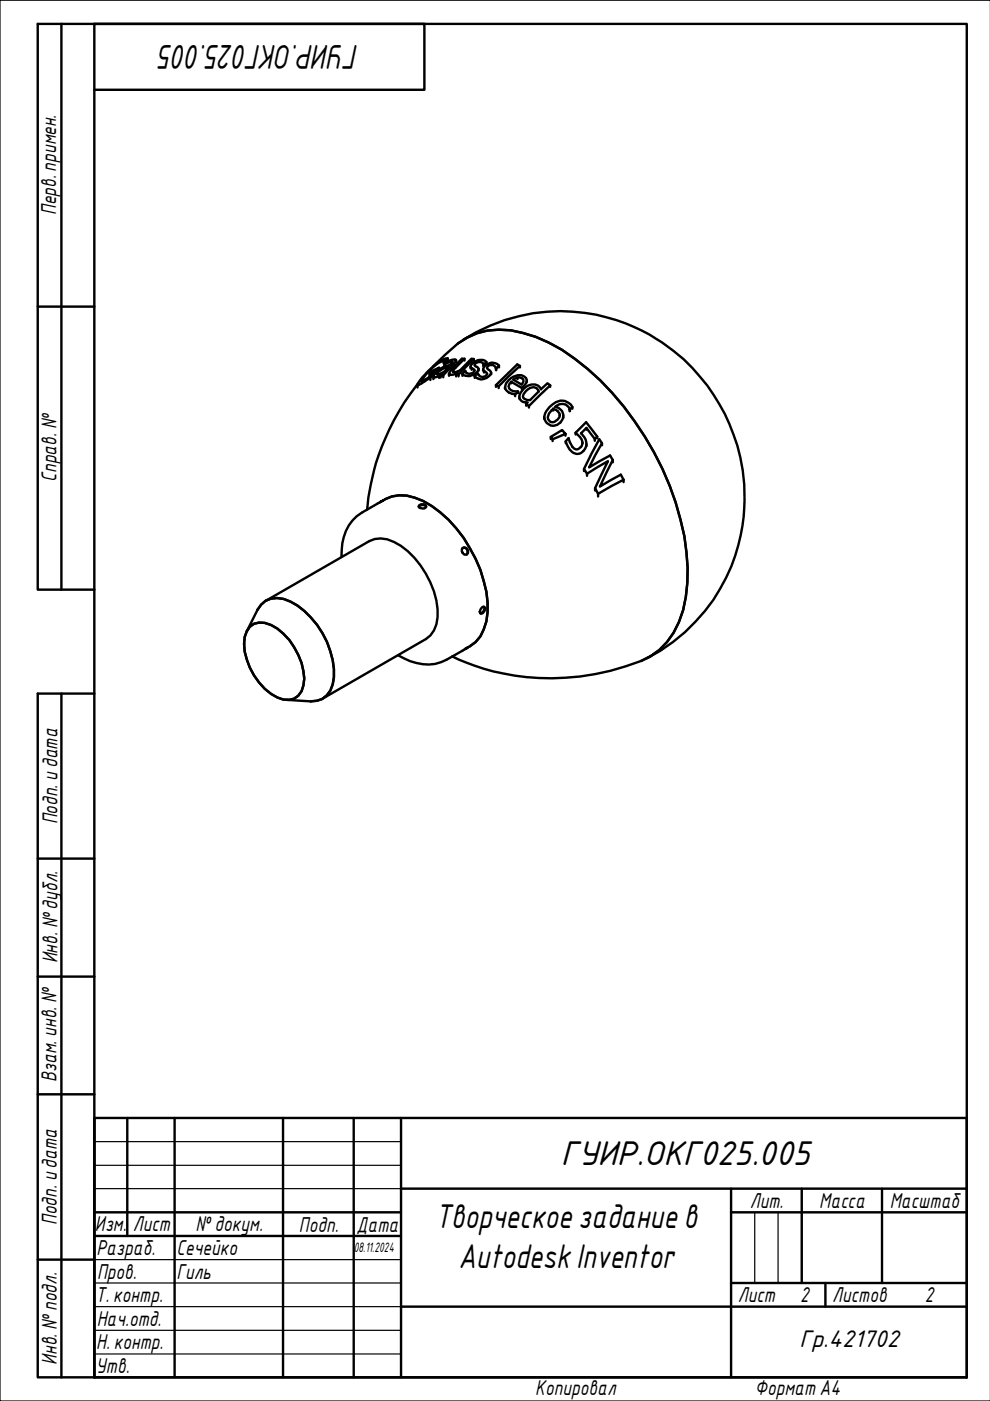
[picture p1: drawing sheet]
<svg xmlns="http://www.w3.org/2000/svg" width="210mm" height="297mm" viewBox="0 0 210 297" stroke-linecap="round" stroke-linejoin="round" font-family="sans-serif">
<g fill="none" stroke="#000" stroke-width=".51">
<path d="M91.1 79.2v.5M91.8 77.7l2.6-2.5a15.4 15.4 0 0 1 16.5-4.6 33.2 33.2 0 0 1 13.7 7.6 64.4 64.4 0 0 1 20.5 35.5 37.7 37.7 0 0 1-.3 15.6 15.7 15.7 0 0 1-12.1 12 49.6 49.6 0 0 1-36.8-2.1M91.9 79.9v.5M92.9 78.9l1.1-.7 1.1-.4-.9 1-1.5 .6zM93.1 78v.4M93.1 79.7v.4M93.4 79.7v.4M94 79.6v.4M94 76.6v.4M94.2 76.8l-.2-.2a8.5 8.5 0 0 0-4.3 3.6l-.4 .6 .2 .1a6.9 6.9 0 0 0 2.5-2.2l-.9 .5 .5-.5 1.5-.7-1.9 2.1M94.2 76.8v.4M94.2 77.3v.3"/>
<path d="M94.3 77.2l1.1-.4h.5a1.41 1.41 0 0 1-1.3 .8 5 5 0 0 0-2.7 2.1v.2a1.67 1.67 0 0 0 1.5-.4l.4-.2-.4 .4M94.3 77.2l-.1 .1a2.86 2.86 0 0 1 2.4-1.1l.1 .1-.1 .3-.4 .6-2.2 2.4-.6 .1M94.3 77.2v.4M94.9 76a2.82 2.82 0 0 0-1.9 .8 16.2 16.2 0 0 0-4.5 4.8 1.35 1.35 0 0 0 1.3-.6l1.4-.9M94.9 76l-.7 .8M94.9 76v.4M95.2 79.2v.5M96.7 76.4v.4M96.7 79.4v.4M97.2 79.4v.4M98 79.3v.4M98.2 72.1a38.6 38.6 0 0 1 54.3 13.6 38.6 38.6 0 0 1-15.3 53.9"/>
<path d="M98.5 76.1v.3M99.8 77.7v.4M100 78v.4M100.5 76.1h-.6l-2.4 2.4-.7 .4h-.7l-.1-.2 .3-.5 2.2-2.1h-.6l-2.1 2.1-.6 1a1.06 1.06 0 0 0 1.4 0l.4-.2-.3 .4h.5M100.5 76.1l-3.3 3.3M100.5 76.1v.4M100.6 79.7v.4M101.5 78.2v.4M102.4 78.3v.3M102.5 77.3l-.1-.2a1.16 1.16 0 0 0-1.8 .3l.9 .8a2.29 2.29 0 0 1-3.5 1.1M102.5 77.3v.3M102.6 77.3v.3"/>
<path d="M102.6 78.7v.3M103.1 76.8a2.19 2.19 0 0 0-3.3 .9l.8 .8a1.09 1.09 0 0 1-.9 .7 1.09 1.09 0 0 1-1.1-.6l-.6 .7M103.1 76.8l-.6 .5M103.1 76.8v.3M104.1 79v.4M105.2 78.1a1.01 1.01 0 0 0-1-.7 1.01 1.01 0 0 0-.9 .6l.8 .9a2.03 2.03 0 0 1-3.5 .8M105.2 78.1v.4M105.8 77.5l-.6 .6M105.8 77.5a1.93 1.93 0 0 0-3.3 .9l.3 .3a.59 .59 0 0 1 .5 .7 .59 .59 0 0 1-.7 .5l-.9-.2-.4-.6-.7 .6M105.8 77.5v.4M110.2 77.6l-4.5 4.3M110.2 77.6l-.5-.3-4.5 4.3"/>
<path d="M110.2 77.6v.3M88.5 81.5a50.8 50.8 0 0 0-10.6 26.5M88.5 81.6v.6M89.3 80.8h.1M91.2 80.1v.5M105.2 81.6l.5 .3M105.2 81.6v.4M105.7 81.9v.4M107.1 82.1v.3M108.4 80.9l2.3 1.4 .2-.3a1.29 1.29 0 0 0 .2-2.2 2.96 2.96 0 0 0-4 2.6 2.84 2.84 0 0 0 2.1 1.2M108.4 80.9l-.4 .5a1.18 1.18 0 0 0 .2 1.2 1.18 1.18 0 0 0 1.2 .4h.5l-.7 .6M108.4 80.9v.4"/>
<path d="M108.8 80.5l.6-.3a1.19 1.19 0 0 1 1.5 .2l.1 .4-.4 .7zM109.2 83.6v.4M109.7 80.1v.3M109.9 83v.4M110.1 84.2v.3M110.7 82.3v.4M111.6 82.9a1.52 1.52 0 0 1 2.4-.4l.2 .5-1.8 1.8a1.03 1.03 0 0 1-1.5-1zM111.6 85.6v.4M111.7 80.6v.4M112.1 86.1v.3M115.4 88.4v.4M116.6 81.7l-4.5 4.4"/>
<path d="M116.6 81.7l-.5-.4-1.4 1.2-.1-.3a2.08 2.08 0 0 0-3.2 0 2.64 2.64 0 0 0-1.2 2.4 1.61 1.61 0 0 0 1.7 .7l-.3 .3 .5 .5M116.6 81.7v.3M116.8 92.6l2.4-1.4 .7 .8-2.7 1.1zM116.8 92.6v.5M117.2 93.1v.4M117.3 86.7l.9 .5a1.12 1.12 0 0 1 0 1.7l-.7 .6a1.07 1.07 0 0 1-1.4-1.1l.3-.7zM117.3 86.7v.3M118.7 87.9v.2M119.4 88.2v.4M119.9 92v.4M120 93.6v.4M120.8 86.8v.4"/>
<path d="M121.3 86.3a2.64 2.64 0 0 0-4.3-.4 2.79 2.79 0 0 0-1.4 3.4 2.01 2.01 0 0 0 3.5 .1 2.01 2.01 0 0 0-1.4-3.1 1.83 1.83 0 0 1 3.1 .5M121.3 86.3l-.5 .5M121.3 86.3v.4M122 91.7a2.96 2.96 0 0 1 1.4 2.5 1.17 1.17 0 0 1-.8 1 1.17 1.17 0 0 1-1.3-.5l-.8-1.8-.5 .7M122 91.7l2.3-2.2 2.3 3.1M122 91.7v.4M123.5 93.8v.2M123.8 99.4l.7 1M123.8 99.4v.5M124.3 90.7v.4M124.3 94.2v.4M126.1 93.1v.4"/>
<path d="M126.6 92.6l-.5 .5-1.8-2.4-1.1 1.2a2.5 2.5 0 0 1-.3 4.3 2.36 2.36 0 0 1-2.7-1.9l-.2-.7M126.6 92.6v.3M127.6 94l-2.7 5.1 4.4-2.5 .6 .9M127.6 94l-.5-.9-3.3 6.3M127.6 94v.4M129.9 97.5l-2.7 5.7 4.4-2.6 .6 1.1M129.9 97.5v.5M80.6 106.5l.7-.4-1.1 .6a19.4 19.4 0 0 0-5.5 3.6 11.3 11.3 0 0 0-2.3 7.8M81.2 106.2a7.3 7.3 0 0 1 6.7-.7 22.6 22.6 0 0 1 11.7 10.8 25.8 25.8 0 0 1 3.8 13.5 9.9 9.9 0 0 1-2.6 6.3l-1.7 1.2M88.8 107.4a1.02 1.02 0 0 1 1.6 0M88.8 107.2l.8-.3a.61 .61 0 0 1 .8 .5 .93 .93 0 0 1-1.6 0zM98 116.3a.75 .75 0 0 1 1.1 .2 .75 .75 0 0 1-.4 1.1 .93 .93 0 0 1-.7-1.3z"/>
<path d="M98.1 116.2a.83 .83 0 0 1 1 .4 .83 .83 0 0 1-.2 1M124.5 100.4l4.4-2.6-2.7 5.7M124.5 100.4v.5M126.2 103.5l.6 1.2M126.2 103.5v.5M126.8 104.7v.6M132.2 101.7l-5.4 3M132.2 101.7v.5M52.3 133.8l2.3-4.5a4.8 4.8 0 0 1 7-1.7 18.1 18.1 0 0 1 9.2 16 5 5 0 0 1-3.6 5l-1.4 .1-5-.3M53 132.9a3.9 3.9 0 0 1 4.5-.4 14.2 14.2 0 0 1 7 11.4 4.4 4.4 0 0 1-2.1 4.2 5.1 5.1 0 0 1-4.9-1 14.2 14.2 0 0 1-5.7-10.6l.1-1.4 .4-1.3zM56.4 127.4l21.9-12.7a5.6 5.6 0 0 1 5.3 .2 18.4 18.4 0 0 1 9.2 16 5.7 5.7 0 0 1-2.5 4.6l-21.9 12.6M98.6 137.6l.7-.4-1.1 .6a20.1 20.1 0 0 1-5.9 3 11.8 11.8 0 0 1-7.9-1.9"/>
<path d="M102.1 128.9l.4-.3 .2 .1a.96 .96 0 0 1-.8 1.4 .78 .78 0 0 1 .2-1.2zM102.6 128.6a1.04 1.04 0 0 1-.7 1.4"/>
</g>
<path d="M210 0h-210v297h210" fill="none" stroke="#000" stroke-width=".25"/>
<path d="M20 5.1h185v286.9h-185z" fill="none" stroke="#000" stroke-width=".51"/>
<g fill="none" stroke="#000" stroke-width=".51">
<path d="M20 237h185v55h-185zM27 237v25.1M37 237v55M60 237v55M75 237v55M85 237v55M20 257h65M85 252h120M155 257h50M155 252v40M170 252v20M187 252v20"/>
<path d="M20 262.1h65M85 277h120M155 272h50M175 272v5"/>
</g>
<path d="M20 242h65M20 247.1h65M20 252h65M160 257v15M165 257v15M20 267.1h65M20 272h65M20 277h65M20 282.1h65M20 287.1h65" fill="none" stroke="#000" stroke-width=".25"/>
<path d="M13 5.1v119.9M20 19h70v-13.9h-82v119.9h12M8 65h12M13 147.1v144.9M20 147.1h-12v144.9h12M8 182h12M8 207.1h12M8 232h12M8 267.1h12" fill="none" stroke="#000" stroke-width=".51"/>
<g font-size="7">
<text x="76.1" y="9.5" transform="rotate(180 76.1 9.5)">ГУИР.ОКГ025.005</text>
<text x="118.9" y="247">ГУИР.ОКГ025.005</text>
<text x="92.3" y="260.3">Творческое задание в</text>
<text x="97.2" y="268.8">AutodeskInventor</text>
</g>
<text font-size="4.9" x="169.5" y="285.7">Гр.421702</text>
<g font-size="4.4">
<text x="11.9" y="45.6" transform="rotate(-90 11.9 45.6)">Перв. примен.</text>
<text x="12" y="102.2" transform="rotate(-90 12 102.2)">Справ. №</text>
<text x="12.2" y="174.8" transform="rotate(-90 12.2 174.8)">Подп. идата</text>
<text x="12.2" y="204.3" transform="rotate(-90 12.2 204.3)">Инв. №дубл.</text>
<text x="12" y="229.5" transform="rotate(-90 12 229.5)">Взам. инв. №</text>
<text x="159" y="256.1">Лит.</text>
<text x="173.7" y="256.1">Масса</text>
<text x="188.7" y="256.1">Масштаб</text>
<text x="12.1" y="259.8" transform="rotate(-90 12.1 259.8)">Подп. идата</text>
<text x="20.1" y="261.1">Изм.</text>
<text x="28.2" y="261.1">Лист</text>
<text x="41.5" y="261">№докум.</text>
<text x="63.4" y="261.2">Подп.</text>
<text x="75.6" y="261.2">Дата</text>
<text x="20.4" y="266.1">Разраб.</text>
<text x="37.4" y="266.1">Сечейко</text>
<text x="20.6" y="271.1">Пров.</text>
<text x="37.4" y="271.1">Гиль</text>
<text x="20.3" y="276.1">Т. контр.</text>
<text x="20.5" y="281.1">Нач.отд.</text>
<text x="156.5" y="276.1">Лист</text>
<text x="169.7" y="276.1">2</text>
<text x="176.5" y="276.1">Листов</text>
<text x="196.1" y="276">2</text>
<text x="20.4" y="286.1">Н. контр.</text>
<text x="12.1" y="289.4" transform="rotate(-90 12.1 289.4)">Инв. №подл.</text>
<text x="20.3" y="291.1">Утв.</text>
<text x="113.5" y="295.8">Копировал</text>
<text x="160" y="295.7">Формат A4</text>
</g>
<text font-size="2.8" x="75" y="265.5">08.11.2024</text>
</svg>
